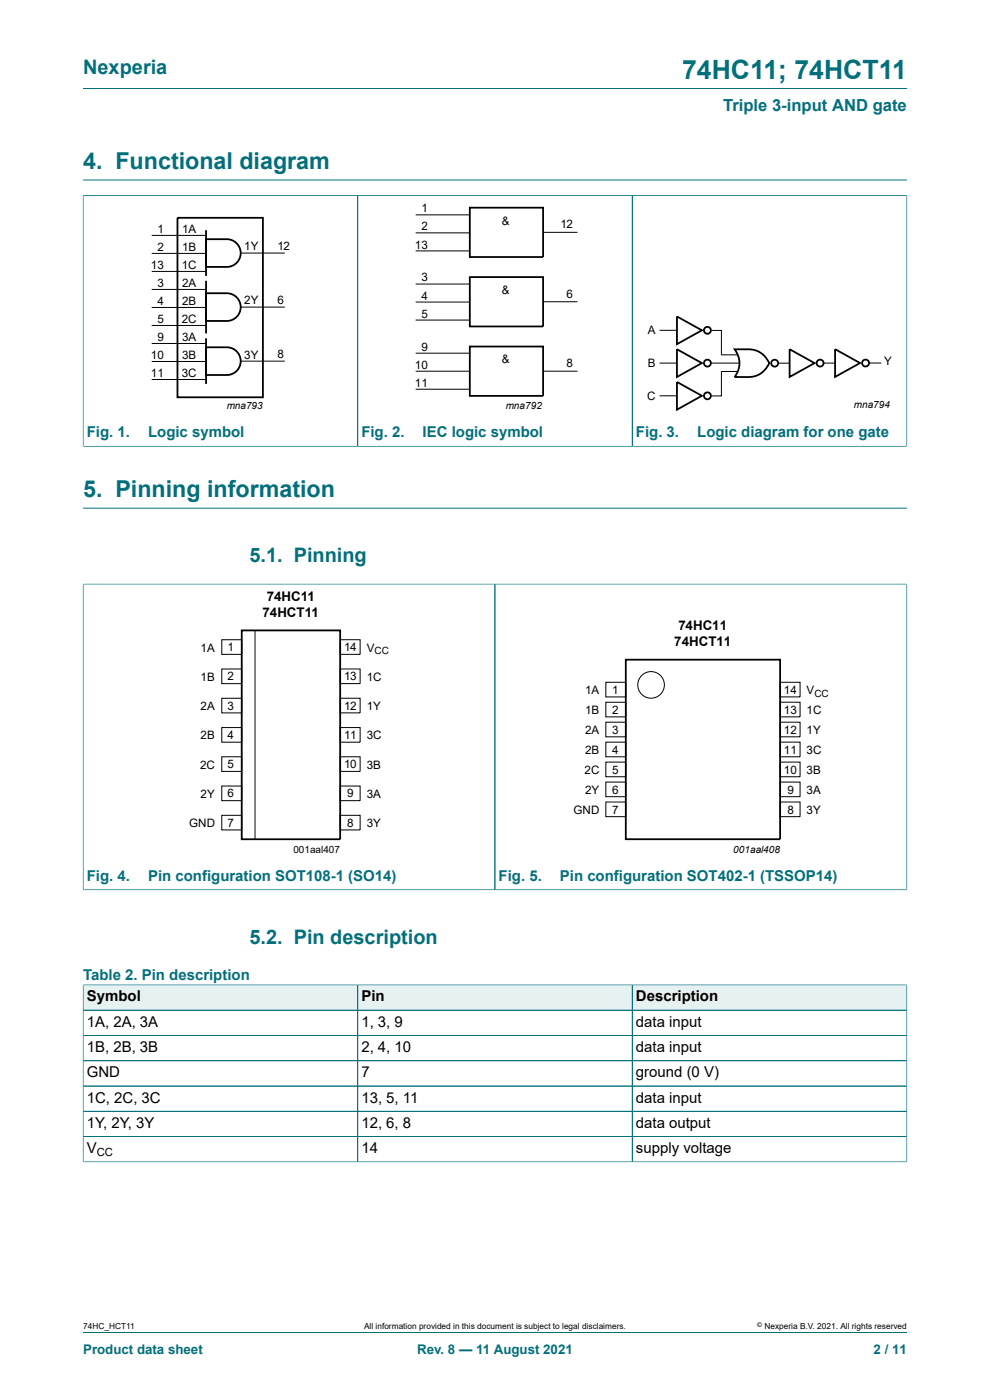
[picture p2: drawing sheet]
<svg xmlns="http://www.w3.org/2000/svg" width="210mm" height="297mm" viewBox="0 0 210 297" stroke-linecap="round" stroke-linejoin="round" font-family="sans-serif">
<g fill="none" stroke="#036f7b" stroke-width=".21">
<path d="M17.6 18.8h174.8M17.6 38.2h174.8M17.6 41.5h174.8M17.6 41.4v53.3M75.9 41.5v53.2M134.1 41.5v53.2M192.4 41.4v53.3M17.6 94.7h174.8M17.6 107.8h174.8M17.6 123.9h174.8M17.6 123.8v65M105 123.9v64.9"/>
<path d="M192.4 123.8v65M17.6 188.8h174.8"/>
</g>
<g fill="none" stroke="#000" stroke-width=".38">
<path d="M37.6 46.2h18.2v38.1h-18.2zM43.7 50.7h4.4a2.94 2.94 0 0 1 3 3 2.94 2.94 0 0 1-3 2.9h-4.4zM43.7 48.8v9.7M43.7 59.6v11.1M99.7 44.1h15.5v10.4h-15.5zM99.7 58.8h15.5v10.5h-15.5zM43.7 73.7h4.4a2.94 2.94 0 0 1 3 2.9 2.94 2.94 0 0 1-3 3h-4.4zM43.7 62.2h4.4a2.94 2.94 0 0 1 3 2.9 2.94 2.94 0 0 1-3 3h-4.4zM43.7 71.8v9.7M99.7 73.5h15.5v10.5h-15.5zM143.6 67.1l5.3 3-5.3 2.9zM143.6 74.1l5.3 2.9-5.3 3z"/>
<path d="M155.8 74.1a9.4 9.4 0 0 1 5 .4 5.1 5.1 0 0 1 2.4 2.5 4.7 4.7 0 0 1-4.4 3h-3a4.7 4.7 0 0 0 0-5.9zM167.5 74.1l5.3 2.9-5.3 3zM177.1 74.1l5.3 2.9-5.3 3zM143.6 81l5.3 3-5.3 2.9zM51.3 133.7h20.9v44.3h-20.9zM132.7 139.9h32.8v38.1h-32.8z"/>
<circle cx="150.1" cy="77" r=".73"/>
<circle cx="150.1" cy="70.1" r=".73"/>
<circle cx="164.3" cy="77" r=".73"/>
<circle cx="174" cy="77" r=".73"/>
<circle cx="183.6" cy="77" r=".74"/>
<circle cx="150.1" cy="84" r=".73"/>
</g>
<g fill="none" stroke="#000" stroke-width=".21">
<path d="M32.2 49.9h11.5M32.2 53.8h11.5M32.2 57.6h11.5M51.1 53.7h9.3M88.2 45.6h11.5M88.2 49.4h11.5M88.2 53.2h11.5M115.2 49.3h7.3M32.2 72.9h11.5M32.2 76.7h11.5M32.2 61.4h11.5M32.2 65.2h11.5"/>
<path d="M32.2 69h11.5M51.1 76.6h9.3M51.1 65.2h9.3M88.2 78.7h11.5M88.2 60.3h11.5M88.2 64.1h11.5M88.2 67.9h11.5M88.2 74.9h11.5M115.2 64h7.3M115.2 78.7h7.3M139.9 70.1h3.7M139.9 77h3.7"/>
<path d="M150.8 77h6.1M150.9 70.1h2.1v5.2M153 75.3h3.5M153 78.8h3.5M153 78.8v5.2h-2.1M165.1 77h2.5M174.7 77h2.5M184.3 77h2.6M32.2 80.5h11.5M88.2 82.6h11.5M139.9 84h3.7M47 135.7h4.3v3.1h-4.3z"/>
<path d="M54.1 133.7v44.4M72.2 135.7h4.2v3.1h-4.2zM47 141.9h4.3v3.1h-4.3zM47 148.1h4.3v3.1h-4.3zM47 154.3h4.3v3.2h-4.3zM72.2 148.1h4.2v3.1h-4.2zM72.2 154.3h4.2v3.2h-4.2zM72.2 141.9h4.2v3.1h-4.2zM128.5 144.7h4.2v3.1h-4.2zM128.5 149h4.2v3.1h-4.2zM128.5 153.2h4.2v3.1h-4.2zM128.5 157.4h4.2v3.1h-4.2z"/>
<path d="M165.5 153.2h4.2v3.1h-4.2zM165.5 157.4h4.2v3.1h-4.2zM165.5 144.7h4.2v3.1h-4.2zM165.5 149h4.2v3.1h-4.2zM47 160.5h4.3v3.1h-4.3zM47 166.8h4.3v3.1h-4.3zM47 173h4.3v3.1h-4.3zM72.2 173h4.2v3.1h-4.2zM72.2 160.5h4.2v3.1h-4.2zM72.2 166.8h4.2v3.1h-4.2zM128.5 161.7h4.2v3.1h-4.2zM128.5 165.9h4.2v3.1h-4.2z"/>
<path d="M128.5 170.1h4.2v3.1h-4.2zM165.5 170.1h4.2v3.1h-4.2zM165.5 161.7h4.2v3.1h-4.2zM165.5 165.9h4.2v3.1h-4.2z"/>
<circle cx="138.1" cy="145.3" r="2.82"/>
</g>
<path d="M17.7 209h58.1v5.2h-58.1z" fill="#e6f1f2"/>
<path d="M17.6 208.9v5.4h58.3v-5.4h-58.3" fill="none" stroke="#036f7b" stroke-width=".21"/>
<path d="M75.9 209h58.1v5.2h-58.1z" fill="#e6f1f2"/>
<path d="M75.9 208.9h58.2v5.4h-58.2z" fill="none" stroke="#036f7b" stroke-width=".21"/>
<path d="M134.2 209h58.1v5.2h-58.1z" fill="#e6f1f2"/>
<g fill="none" stroke="#036f7b" stroke-width=".21">
<path d="M17.6 214.3h174.8M17.6 219.7h174.8M17.6 209v37.6M17.7 208.9h174.7M75.9 209v37.5M134.1 208.9v37.6M192.4 208.9v37.7M17.6 225h174.8M17.6 230.4h174.8M17.6 235.8h174.8M17.6 246.5h174.8M17.6 241.1h174.8"/>
<path d="M17.6 282.6h174.8"/>
</g>
<text font-size="5.6" fill="#036f7b" x="144.7" y="16.8">74HC11; 74HCT11</text>
<g font-size="4.9" fill="#036f7b">
<text x="17.6" y="35.9">4. Functional diagram</text>
<text x="17.6" y="105.5">5. Pinning information</text>
</g>
<g font-size="4.2" fill="#036f7b">
<text x="17.6" y="15.6">Nexperia</text>
<text x="52.9" y="119.3">5.1. Pinning</text>
<text x="52.9" y="200.2">5.2. Pin description</text>
</g>
<text font-size="3.5" fill="#036f7b" x="153.4" y="23.7">Triple 3-input AND gate</text>
<g font-size="3.2" fill="#036f7b">
<text x="18.4" y="92.8">Fig. 1.</text>
<text x="31.4" y="92.8">Logic symbol</text>
<text x="76.7" y="92.8">Fig. 2.</text>
<text x="89.7" y="92.8">IEC logic symbol</text>
<text x="134.9" y="92.8">Fig. 3.</text>
<text x="147.9" y="92.8">Logic diagram for one gate</text>
<text x="18.4" y="186.9">Fig. 4.</text>
<text x="31.4" y="186.9">Pin configuration SOT108-1 (SO14)</text>
<text x="105.8" y="186.9">Fig. 5.</text>
<text x="118.8" y="186.9">Pin configuration SOT402-1 (TSSOP14)</text>
<text x="17.6" y="207.9">Table 2. Pin description</text>
</g>
<g font-size="3.2">
<text x="18.4" y="212.4">Symbol</text>
<text x="76.7" y="212.4">Pin</text>
<text x="134.9" y="212.4">Description</text>
<text x="18.4" y="217.8">1A, 2A, 3A</text>
<text x="76.7" y="217.8">1, 3, 9</text>
<text x="134.9" y="217.8">data input</text>
<text x="18.4" y="223.2">1B, 2B, 3B</text>
<text x="76.7" y="223.2">2, 4, 10</text>
<text x="134.9" y="223.2">data input</text>
<text x="18.4" y="228.5">GND</text>
<text x="18.4" y="233.9">1C, 2C, 3C</text>
<text x="76.7" y="228.5">7</text>
<text x="76.7" y="233.9">13, 5, 11</text>
<text x="134.9" y="228.5">ground (0 V)</text>
<text x="134.9" y="233.9">data input</text>
<text x="18.4" y="239.3">1Y, 2Y, 3Y</text>
<text x="76.7" y="239.3">12, 6, 8</text>
<text x="134.9" y="239.3">data output</text>
<text x="18.4" y="244.6">V</text>
<text x="76.7" y="244.6">14</text>
<text x="134.9" y="244.6">supply voltage</text>
</g>
<g font-size="2.8">
<text x="55.7" y="130.9">74HCT11</text>
<text x="56.6" y="127.5">74HC11</text>
<text x="143" y="137">74HCT11</text>
<text x="143.9" y="133.7">74HC11</text>
</g>
<g font-size="2.8" fill="#036f7b">
<text x="17.6" y="287.2">Product data sheet</text>
<text x="88.5" y="287.2">Rev. 8 — 11 August 2021</text>
<text x="185.3" y="287.2">2 / 11</text>
</g>
<g font-size="2.5">
<text x="89.4" y="45">1</text>
<text x="106.5" y="47.8">&amp;</text>
<text x="33.4" y="53.2">2</text>
<text x="33.4" y="49.4">1</text>
<text x="38.6" y="53.3">1B</text>
<text x="38.6" y="49.5">1A</text>
<text x="51.8" y="53.1">1Y</text>
<text x="58.8" y="53">12</text>
<text x="88" y="52.7">13</text>
<text x="89.4" y="48.8">2</text>
<text x="118.9" y="48.5">12</text>
<text x="32" y="57">13</text>
<text x="38.6" y="57.1">1C</text>
<text x="89.4" y="59.7">3</text>
<text x="33.4" y="64.7">4</text>
<text x="33.4" y="60.9">3</text>
<text x="38.6" y="64.7">2B</text>
<text x="38.6" y="60.9">2A</text>
<text x="51.8" y="64.6">2Y</text>
<text x="58.8" y="64.5">6</text>
<text x="89.4" y="63.6">4</text>
<text x="106.5" y="62.4">&amp;</text>
<text x="120.2" y="63.2">6</text>
<text x="33.4" y="68.5">5</text>
<text x="38.6" y="68.5">2C</text>
<text x="89.4" y="67.4">5</text>
<text x="137.4" y="70.9">A</text>
<text x="32" y="76.2">10</text>
<text x="33.4" y="72.3">9</text>
<text x="38.6" y="76.2">3B</text>
<text x="38.6" y="72.4">3A</text>
<text x="51.8" y="76.1">3Y</text>
<text x="58.8" y="76">8</text>
<text x="89.4" y="74.4">9</text>
<text x="106.5" y="77">&amp;</text>
<text x="120.2" y="77.9">8</text>
<text x="137.4" y="77.8">B</text>
<text x="187.6" y="77.5">Y</text>
<text x="32" y="80">11</text>
<text x="38.6" y="80">3C</text>
<text x="88" y="82.1">11</text>
<text x="88" y="78.2">10</text>
<text x="137.3" y="84.9">C</text>
<text x="42.6" y="138.2">1A</text>
<text x="48.3" y="138.1">1</text>
<text x="73" y="138.1">14</text>
<text x="77.8" y="138.2">V</text>
<text x="42.6" y="144.4">1B</text>
<text x="48.3" y="144.3">2</text>
<text x="73" y="144.3">13</text>
<text x="77.8" y="144.4">1C</text>
<text x="124.1" y="147.3">1A</text>
<text x="129.8" y="147.2">1</text>
<text x="166.3" y="147.2">14</text>
<text x="171.1" y="147.3">V</text>
<text x="42.6" y="150.6">2A</text>
<text x="48.3" y="150.6">3</text>
<text x="73" y="150.6">12</text>
<text x="77.8" y="150.6">1Y</text>
<text x="124.1" y="151.5">1B</text>
<text x="124.1" y="155.7">2A</text>
<text x="129.8" y="151.4">2</text>
<text x="129.8" y="155.6">3</text>
<text x="166.3" y="155.6">12</text>
<text x="166.3" y="151.4">13</text>
<text x="171.1" y="151.5">1C</text>
<text x="171.1" y="155.7">1Y</text>
<text x="42.6" y="156.9">2B</text>
<text x="48.3" y="156.8">4</text>
<text x="73" y="156.8">11</text>
<text x="77.8" y="156.9">3C</text>
<text x="124.1" y="160">2B</text>
<text x="129.8" y="159.9">4</text>
<text x="166.3" y="159.9">11</text>
<text x="171.1" y="160">3C</text>
<text x="42.4" y="163.1">2C</text>
<text x="48.3" y="163">5</text>
<text x="73" y="163">10</text>
<text x="77.8" y="163.1">3B</text>
<text x="124" y="164.2">2C</text>
<text x="129.8" y="164.1">5</text>
<text x="166.3" y="164.1">10</text>
<text x="171.1" y="164.2">3B</text>
<text x="42.6" y="169.2">2Y</text>
<text x="48.3" y="169.2">6</text>
<text x="73.7" y="169.2">9</text>
<text x="77.8" y="169.2">3A</text>
<text x="121.6" y="172.7">GND</text>
<text x="124.1" y="168.4">2Y</text>
<text x="129.8" y="168.3">6</text>
<text x="129.8" y="172.6">7</text>
<text x="167" y="172.6">8</text>
<text x="167" y="168.3">9</text>
<text x="171.1" y="168.4">3A</text>
<text x="171.1" y="172.7">3Y</text>
<text x="40.1" y="175.5">GND</text>
<text x="48.3" y="175.4">7</text>
<text x="73.7" y="175.4">8</text>
<text x="77.8" y="175.5">3Y</text>
</g>
<text font-size="2.4" x="20.5" y="245.2">CC</text>
<g font-size="2.1">
<text x="48.1" y="86.8">mna793</text>
<text x="107.3" y="86.8">mna792</text>
<text x="181.1" y="86.5">mna794</text>
<text x="79.4" y="138.7">CC</text>
<text x="172.7" y="147.8">CC</text>
<text x="62.2" y="180.9">001aal407</text>
<text x="155.5" y="180.9">001aal408</text>
</g>
<g font-size="1.8">
<text x="17.6" y="282">74HC_HCT11</text>
<text x="77.2" y="282">All information provided in this document is subject to legal disclaimers.</text>
<text x="162.2" y="282">Nexperia B.V. 2021. All rights reserved</text>
</g>
<text font-size="1.4" x="160.6" y="281.6">©</text>
</svg>
